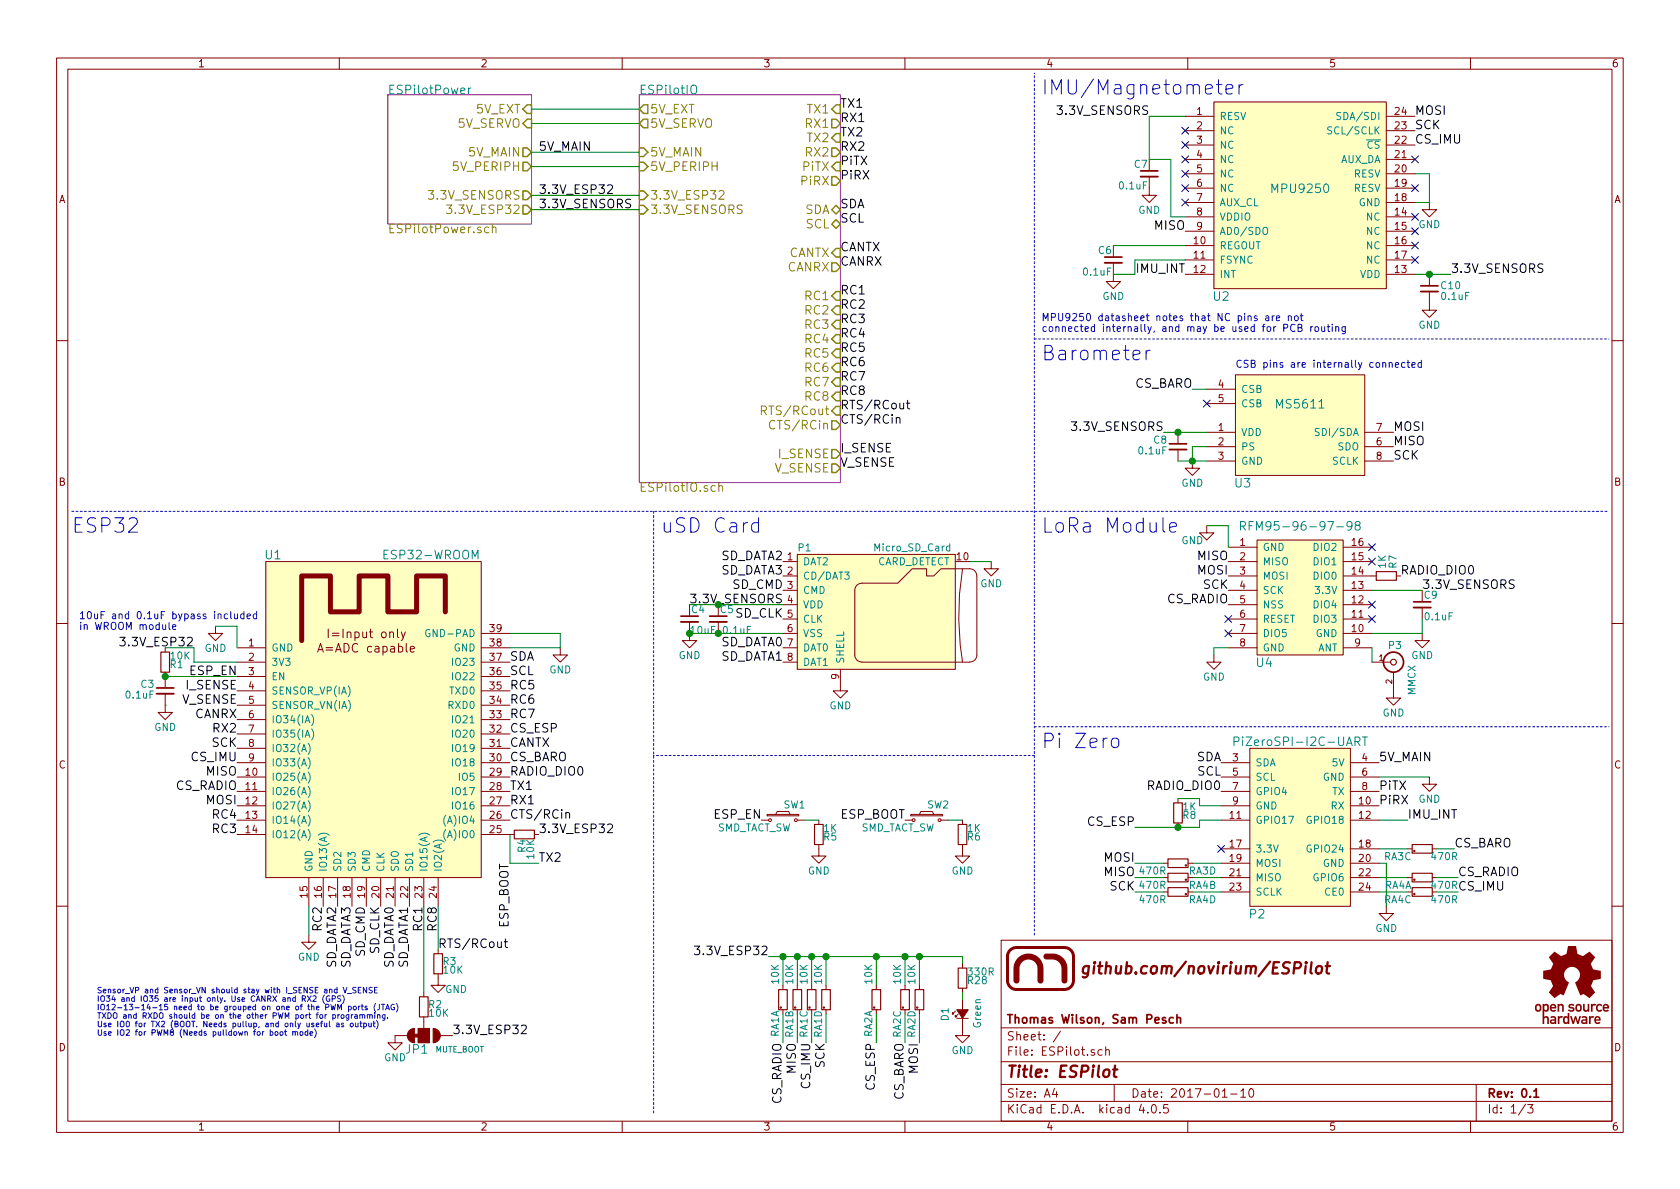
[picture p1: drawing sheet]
EESchema Schematic File Version 2
LIBS:ESPilot
LIBS:power
LIBS:device
LIBS:transistors
LIBS:conn
LIBS:linear
LIBS:regul
LIBS:74xx
LIBS:cmos4000
LIBS:adc-dac
LIBS:memory
LIBS:xilinx
LIBS:microcontrollers
LIBS:dsp
LIBS:microchip
LIBS:analog_switches
LIBS:motorola
LIBS:texas
LIBS:intel
LIBS:audio
LIBS:interface
LIBS:digital-audio
LIBS:philips
LIBS:display
LIBS:cypress
LIBS:siliconi
LIBS:opto
LIBS:atmel
LIBS:contrib
LIBS:valves
LIBS:ESPilot-cache
EELAYER 25 0
EELAYER END
$Descr A4 11693 8268
encoding utf-8
Sheet 1 3
Title "ESPilot"
Date "2017-01-10"
Rev "0.1"
Comp "Thomas Wilson, Sam Pesch"
Comment1 ""
Comment2 "ESPilot"
Comment3 ""
Comment4 ""
$EndDescr
$Comp
L ESP32-WROOM U1
U 1 1
P 2550 5100
F 0 "U1" H 1900 6350 60  0000 C CNN
F 1 "ESP32-WROOM" H 3000 6350 60  0000 C CNN
F 2 "ESPilot:ESP32-WROOM" H 2900 6450 60  0001 C CNN
F 3 "" H 2100 5550 60  0001 C CNN
F 4 "3320" H 2550 5100 60  0001 C CNN "Sup_Adafruit"
F 5 "1094282" H 2550 5100 60  0001 C CNN "Sup_Banggood"
	1    2550 5100
	1    0    0    -1  
$EndComp
$Comp
L RFM95-96-97-98 U4
U 1 1
P 9050 4100
F 0 "U4" H 8800 3600 60  0000 C CNN
F 1 "RFM95-96-97-98" H 9050 4550 60  0000 C CNN
F 2 "ESPilot:RFM95" H 9050 3350 60  0001 C CNN
F 3 "" H 9050 3350 60  0001 C CNN
	1    9050 4100
	1    0    0    -1  
$EndComp
$Comp
L MPU9250 U2
U 1 1
P 9050 1300
F 0 "U2" H 8500 550 60  0000 C CNN
F 1 "MPU9250" H 9050 1300 60  0000 C CNN
F 2 "Housings_DFN_QFN:QFN-24-1EP_3x3mm_Pitch0.4mm" H 9050 900 60  0001 C CNN
F 3 "" H 9050 900 60  0001 C CNN
F 4 "1428-1019-1-ND" H 9050 1300 60  0001 C CNN "Sup_Digikey"
F 5 "MPU-9250" H 9050 1300 60  0001 C CNN "Man_Invensense"
	1    9050 1300
	1    0    0    -1  
$EndComp
$Comp
L MS5611 U3
U 1 1
P 9050 3000
F 0 "U3" H 8650 2650 60  0000 C CNN
F 1 "MS5611" H 9050 3200 60  0000 C CNN
F 2 "ESPilot:MS5611" H 8850 3050 60  0001 C CNN
F 3 "" H 8850 3050 60  0001 C CNN
F 4 "223-1622-1-ND" H 9050 3000 60  0001 C CNN "Sup_Digikey"
F 5 "MS561101BA03-50" H 9050 3000 60  0001 C CNN "Man_TE"
	1    9050 3000
	1    0    0    -1  
$EndComp
$Comp
L Micro_SD_Card P1
U 1 1
P 6150 4300
F 0 "P1" H 5600 4800 50  0000 C CNN
F 1 "Micro_SD_Card" H 6350 4800 50  0000 C CNN
F 2 "ESPilot:uSD_CARD_101-00581-59" H 6450 3700 50  0001 C CNN
F 3 "" H 8050 4050 50  0000 C CNN
F 4 "101-00581-59-1-ND" H 6150 4300 60  0001 C CNN "Sup_Digikey"
F 5 "101-00581-59" H 6150 4300 60  0001 C CNN "Man_Amphenol"
	1    6150 4300
	1    0    0    -1  
$EndComp
Text Label 9600 5300 0    60   ~ 0
5V_MAIN
$Comp
L GND #PWR01
U 1 1
P 9950 5400
F 0 "#PWR01" H 9950 5150 50  0001 C CNN
F 1 "GND" H 9950 5250 50  0000 C CNN
F 2 "" H 9950 5400 50  0000 C CNN
F 3 "" H 9950 5400 50  0000 C CNN
	1    9950 5400
	1    0    0    -1  
$EndComp
Text Label 5450 4500 2    60   ~ 0
SD_DATA0
Text Label 5450 4600 2    60   ~ 0
SD_DATA1
Text Label 5450 3900 2    60   ~ 0
SD_DATA2
Text Label 5450 4000 2    60   ~ 0
SD_DATA3
Text Label 5450 4100 2    60   ~ 0
SD_CMD
Text Label 5450 4300 2    60   ~ 0
SD_CLK
Text Label 2350 6300 3    60   ~ 0
SD_DATA2
Text Label 2450 6300 3    60   ~ 0
SD_DATA3
Text Label 2550 6300 3    60   ~ 0
SD_CMD
Text Label 2650 6300 3    60   ~ 0
SD_CLK
Text Label 2750 6300 3    60   ~ 0
SD_DATA0
Text Label 2850 6300 3    60   ~ 0
SD_DATA1
$Comp
L GND #PWR02
U 1 1
P 4800 4400
F 0 "#PWR02" H 4800 4150 50  0001 C CNN
F 1 "GND" H 4800 4250 50  0000 C CNN
F 2 "" H 4800 4400 50  0000 C CNN
F 3 "" H 4800 4400 50  0000 C CNN
	1    4800 4400
	1    0    0    -1  
$EndComp
Text Label 5450 4200 2    60   ~ 0
3.3V_SENSORS
$Comp
L C_Small C5
U 1 1
P 5000 4300
F 0 "C5" H 5010 4370 50  0000 L CNN
F 1 "0.1uF" H 5025 4225 50  0000 L CNN
F 2 "Capacitors_SMD:C_0603" H 5000 4300 50  0001 C CNN
F 3 "" H 5000 4300 50  0000 C CNN
	1    5000 4300
	1    0    0    -1  
$EndComp
$Comp
L C_Small C4
U 1 1
P 4800 4300
F 0 "C4" H 4810 4370 50  0000 L CNN
F 1 "10uF" H 4800 4225 50  0000 L CNN
F 2 "Capacitors_SMD:C_0805" H 4800 4300 50  0001 C CNN
F 3 "" H 4800 4300 50  0000 C CNN
	1    4800 4300
	1    0    0    -1  
$EndComp
Text Label 2950 6300 3    60   ~ 0
RC1
Text Label 2250 6300 3    60   ~ 0
RC2
Text Label 1650 5800 2    60   ~ 0
RC3
Text Label 1650 5700 2    60   ~ 0
RC4
Text Label 3550 4800 0    60   ~ 0
RC5
Text Label 3550 4900 0    60   ~ 0
RC6
Text Label 3550 5000 0    60   ~ 0
RC7
Text Label 3550 5200 0    60   ~ 0
CANTX
Text Label 1650 5000 2    60   ~ 0
CANRX
$Comp
L GND #PWR03
U 1 1
P 1150 4900
F 0 "#PWR03" H 1150 4650 50  0001 C CNN
F 1 "GND" H 1150 4750 50  0000 C CNN
F 2 "" H 1150 4900 50  0000 C CNN
F 3 "" H 1150 4900 50  0000 C CNN
	1    1150 4900
	1    0    0    -1  
$EndComp
$Comp
L GND #PWR04
U 1 1
P 3900 4500
F 0 "#PWR04" H 3900 4250 50  0001 C CNN
F 1 "GND" H 3900 4350 50  0000 C CNN
F 2 "" H 3900 4500 50  0000 C CNN
F 3 "" H 3900 4500 50  0000 C CNN
	1    3900 4500
	1    0    0    -1  
$EndComp
$Comp
L GND #PWR05
U 1 1
P 2150 6500
F 0 "#PWR05" H 2150 6250 50  0001 C CNN
F 1 "GND" H 2150 6350 50  0000 C CNN
F 2 "" H 2150 6500 50  0000 C CNN
F 3 "" H 2150 6500 50  0000 C CNN
	1    2150 6500
	1    0    0    -1  
$EndComp
Text Label 3550 5600 0    60   ~ 0
RX1
Text Label 3550 5500 0    60   ~ 0
TX1
$Comp
L GND #PWR06
U 1 1
P 5850 4750
F 0 "#PWR06" H 5850 4500 50  0001 C CNN
F 1 "GND" H 5850 4600 50  0000 C CNN
F 2 "" H 5850 4750 50  0000 C CNN
F 3 "" H 5850 4750 50  0000 C CNN
	1    5850 4750
	1    0    0    -1  
$EndComp
$Comp
L GND #PWR07
U 1 1
P 6900 3900
F 0 "#PWR07" H 6900 3650 50  0001 C CNN
F 1 "GND" H 6900 3750 50  0000 C CNN
F 2 "" H 6900 3900 50  0000 C CNN
F 3 "" H 6900 3900 50  0000 C CNN
	1    6900 3900
	1    0    0    -1  
$EndComp
Text Label 3550 4700 0    60   ~ 0
SCL
Text Label 3550 4600 0    60   ~ 0
SDA
Text Label 3750 6000 0    60   ~ 0
TX2
Text Label 1650 5100 2    60   ~ 0
RX2
Text Label 9850 900  0    60   ~ 0
SCK
Text Label 9850 800  0    60   ~ 0
MOSI
Text Label 8250 1600 2    60   ~ 0
MISO
Text Label 9850 1000 0    60   ~ 0
CS_IMU
Text Label 8300 2700 2    60   ~ 0
CS_BARO
NoConn ~ 8250 900 
NoConn ~ 8250 1000
NoConn ~ 8250 1100
NoConn ~ 8250 1200
NoConn ~ 8250 1300
NoConn ~ 8250 1400
Text Label 8000 800  2    60   ~ 0
3.3V_SENSORS
$Comp
L C_Small C7
U 1 1
P 8000 1200
F 0 "C7" H 8010 1270 50  0000 L CNN
F 1 "0.1uF" H 8010 1120 50  0000 L CNN
F 2 "Capacitors_SMD:C_0603" H 8000 1200 50  0001 C CNN
F 3 "" H 8000 1200 50  0000 C CNN
	1    8000 1200
	-1   0    0    -1  
$EndComp
$Comp
L C_Small C10
U 1 1
P 9950 2000
F 0 "C10" H 10025 2025 50  0000 L CNN
F 1 "0.1uF" H 10025 1950 50  0000 L CNN
F 2 "Capacitors_SMD:C_0603" H 9950 2000 50  0001 C CNN
F 3 "" H 9950 2000 50  0000 C CNN
	1    9950 2000
	1    0    0    -1  
$EndComp
$Comp
L GND #PWR08
U 1 1
P 8000 1300
F 0 "#PWR08" H 8000 1050 50  0001 C CNN
F 1 "GND" H 8000 1150 50  0000 C CNN
F 2 "" H 8000 1300 50  0000 C CNN
F 3 "" H 8000 1300 50  0000 C CNN
	1    8000 1300
	1    0    0    -1  
$EndComp
$Comp
L C_Small C6
U 1 1
P 7750 1800
F 0 "C6" H 7760 1870 50  0000 L CNN
F 1 "0.1uF" H 7760 1720 50  0000 L CNN
F 2 "Capacitors_SMD:C_0603" H 7750 1800 50  0001 C CNN
F 3 "" H 7750 1800 50  0000 C CNN
	1    7750 1800
	-1   0    0    -1  
$EndComp
$Comp
L GND #PWR09
U 1 1
P 7750 1900
F 0 "#PWR09" H 7750 1650 50  0001 C CNN
F 1 "GND" H 7750 1750 50  0000 C CNN
F 2 "" H 7750 1900 50  0000 C CNN
F 3 "" H 7750 1900 50  0000 C CNN
	1    7750 1900
	1    0    0    -1  
$EndComp
NoConn ~ 9850 1100
NoConn ~ 9850 1300
$Comp
L GND #PWR010
U 1 1
P 9950 1400
F 0 "#PWR010" H 9950 1150 50  0001 C CNN
F 1 "GND" H 9950 1250 50  0000 C CNN
F 2 "" H 9950 1400 50  0000 C CNN
F 3 "" H 9950 1400 50  0000 C CNN
	1    9950 1400
	1    0    0    -1  
$EndComp
NoConn ~ 9850 1500
NoConn ~ 9850 1600
NoConn ~ 9850 1700
NoConn ~ 9850 1800
$Comp
L GND #PWR011
U 1 1
P 9950 2100
F 0 "#PWR011" H 9950 1850 50  0001 C CNN
F 1 "GND" H 9950 1950 50  0000 C CNN
F 2 "" H 9950 2100 50  0000 C CNN
F 3 "" H 9950 2100 50  0000 C CNN
	1    9950 2100
	1    0    0    -1  
$EndComp
Text Label 10100 1900 0    60   ~ 0
3.3V_SENSORS
Text Notes 7250 2300 0    50   ~ 0
MPU9250 datasheet notes that NC pins are not\nconnected internally, and may be used for PCB routing
Text Notes 8600 2550 0    50   ~ 0
CSB pins are internally connected
NoConn ~ 8400 2800
Text Label 8100 3000 2    60   ~ 0
3.3V_SENSORS
$Comp
L C_Small C8
U 1 1
P 8200 3100
F 0 "C8" H 8275 3150 50  0000 L CNN
F 1 "0.1uF" H 8275 3075 50  0000 L CNN
F 2 "Capacitors_SMD:C_0603" H 8200 3100 50  0001 C CNN
F 3 "" H 8200 3100 50  0000 C CNN
	1    8200 3100
	-1   0    0    -1  
$EndComp
$Comp
L GND #PWR012
U 1 1
P 8300 3200
F 0 "#PWR012" H 8300 2950 50  0001 C CNN
F 1 "GND" H 8300 3050 50  0000 C CNN
F 2 "" H 8300 3200 50  0000 C CNN
F 3 "" H 8300 3200 50  0000 C CNN
	1    8300 3200
	1    0    0    -1  
$EndComp
Text Label 9700 3000 0    60   ~ 0
MOSI
Text Label 9700 3100 0    60   ~ 0
MISO
Text Label 9700 3200 0    60   ~ 0
SCK
$Comp
L C_Small C9
U 1 1
P 9900 4200
F 0 "C9" H 9910 4270 50  0000 L CNN
F 1 "0.1uF" H 9910 4120 50  0000 L CNN
F 2 "Capacitors_SMD:C_0603" H 9900 4200 50  0001 C CNN
F 3 "" H 9900 4200 50  0000 C CNN
	1    9900 4200
	1    0    0    -1  
$EndComp
$Comp
L GND #PWR013
U 1 1
P 9900 4400
F 0 "#PWR013" H 9900 4150 50  0001 C CNN
F 1 "GND" H 9900 4250 50  0000 C CNN
F 2 "" H 9900 4400 50  0000 C CNN
F 3 "" H 9900 4400 50  0000 C CNN
	1    9900 4400
	1    0    0    -1  
$EndComp
Text Label 9900 4100 0    60   ~ 0
3.3V_SENSORS
$Comp
L GND #PWR014
U 1 1
P 8450 4550
F 0 "#PWR014" H 8450 4300 50  0001 C CNN
F 1 "GND" H 8450 4400 50  0000 C CNN
F 2 "" H 8450 4550 50  0000 C CNN
F 3 "" H 8450 4550 50  0000 C CNN
	1    8450 4550
	1    0    0    -1  
$EndComp
$Comp
L GND #PWR015
U 1 1
P 8400 3650
F 0 "#PWR015" H 8400 3400 50  0001 C CNN
F 1 "GND" H 8300 3550 50  0000 C CNN
F 2 "" H 8400 3650 50  0000 C CNN
F 3 "" H 8400 3650 50  0000 C CNN
	1    8400 3650
	1    0    0    -1  
$EndComp
NoConn ~ 9550 4300
NoConn ~ 9550 4200
NoConn ~ 8550 4300
NoConn ~ 9550 3900
NoConn ~ 9550 3800
Text Label 8550 4000 2    60   ~ 0
MOSI
Text Label 8550 3900 2    60   ~ 0
MISO
Text Label 8550 4100 2    60   ~ 0
SCK
Text Label 8550 4200 2    60   ~ 0
CS_RADIO
NoConn ~ 8550 4400
$Comp
L R_Small R7
U 1 1
P 9650 4000
F 0 "R7" H 9700 4050 50  0000 L CNN
F 1 "1K" H 9700 3975 50  0000 L CNN
F 2 "Resistors_SMD:R_0603" H 9650 4000 50  0001 C CNN
F 3 "" H 9650 4000 50  0000 C CNN
	1    9650 4000
	0    1    -1   0   
$EndComp
Text Label 3550 5400 0    60   ~ 0
RADIO_DIO0
Text Label 9750 4000 0    60   ~ 0
RADIO_DIO0
$Comp
L BNC P3
U 1 1
P 9700 4600
F 0 "P3" H 9710 4720 50  0000 C CNN
F 1 "MMCX" V 9825 4475 50  0000 C CNN
F 2 "ESPilot:RF-CONN-MMCX" H 9700 4600 50  0001 C CNN
F 3 "" H 9700 4600 50  0000 C CNN
F 4 "WM9481-ND" H 9700 4600 60  0001 C CNN "Sup_Digikey"
F 5 "0734151472" H 9700 4600 60  0001 C CNN "Man_Molex"
	1    9700 4600
	1    0    0    -1  
$EndComp
$Comp
L GND #PWR016
U 1 1
P 9700 4800
F 0 "#PWR016" H 9700 4550 50  0001 C CNN
F 1 "GND" H 9700 4650 50  0000 C CNN
F 2 "" H 9700 4800 50  0000 C CNN
F 3 "" H 9700 4800 50  0000 C CNN
	1    9700 4800
	1    0    0    -1  
$EndComp
$Comp
L PiZeroSPI-I2C-UART_short_5-3 P2
U 1 1
P 9050 5800
F 0 "P2" H 8750 5250 60  0000 C CNN
F 1 "PiZeroSPI-I2C-UART" H 9050 6450 60  0000 C CNN
F 2 "ESPilot:PiZero-SPI-I2C-UART_5-3" H 8950 5750 60  0001 C CNN
F 3 "" H 8950 5750 60  0001 C CNN
	1    9050 5800
	1    0    0    -1  
$EndComp
Text Label 8500 5400 2    60   ~ 0
SCL
Text Label 8500 5300 2    60   ~ 0
SDA
Text Label 9600 5500 0    60   ~ 0
PiTX
Text Label 9600 5600 0    60   ~ 0
PiRX
Text Label 5550 7250 3    60   ~ 0
MISO
Text Label 6400 7250 3    60   ~ 0
MOSI
Text Label 7900 6200 2    60   ~ 0
SCK
Text Label 7900 6000 2    60   ~ 0
MOSI
Text Label 7900 6100 2    60   ~ 0
MISO
Text Label 5750 7250 3    60   ~ 0
SCK
Text Label 5350 6650 2    60   ~ 0
3.3V_ESP32
Text Label 6300 7250 3    60   ~ 0
CS_BARO
Text Label 5450 7250 3    60   ~ 0
CS_RADIO
Text Label 5650 7250 3    60   ~ 0
CS_IMU
Text Label 6100 7250 3    60   ~ 0
CS_ESP
Text Label 10150 6200 0    60   ~ 0
CS_IMU
Text Label 10125 5900 0    60   ~ 0
CS_BARO
Text Label 7900 5750 2    60   ~ 0
CS_ESP
Text Label 10150 6100 0    60   ~ 0
CS_RADIO
Text Label 8500 5500 2    60   ~ 0
RADIO_DIO0
Text Label 8250 1900 2    60   ~ 0
IMU_INT
Text Label 9800 5700 0    60   ~ 0
IMU_INT
$Comp
L R_Small R8
U 1 1
P 8200 5650
F 0 "R8" H 8230 5670 50  0000 L CNN
F 1 "1K" H 8230 5610 50  0000 L CNN
F 2 "Resistors_SMD:R_0603" H 8200 5650 50  0001 C CNN
F 3 "" H 8200 5650 50  0000 C CNN
	1    8200 5650
	1    0    0    1   
$EndComp
Text Label 1650 4800 2    60   ~ 0
I_SENSE
Text Label 1650 4900 2    60   ~ 0
V_SENSE
Text Label 1650 5400 2    60   ~ 0
MISO
Text Label 1650 5600 2    60   ~ 0
MOSI
Text Label 1650 5200 2    60   ~ 0
SCK
Text Label 1650 5300 2    60   ~ 0
CS_IMU
Text Label 3550 5300 0    60   ~ 0
CS_BARO
Text Label 1650 5500 2    60   ~ 0
CS_RADIO
Text Label 3550 5100 0    60   ~ 0
CS_ESP
$Comp
L R_Small R1
U 1 1
P 1150 4600
F 0 "R1" H 1180 4620 50  0000 L CNN
F 1 "10K" H 1180 4560 50  0000 L CNN
F 2 "Resistors_SMD:R_0603" H 1150 4600 50  0001 C CNN
F 3 "" H 1150 4600 50  0000 C CNN
	1    1150 4600
	1    0    0    1   
$EndComp
$Comp
L C_Small C3
U 1 1
P 1150 4800
F 0 "C3" H 1225 4850 50  0000 L CNN
F 1 "0.1uF" H 1225 4775 50  0000 L CNN
F 2 "Capacitors_SMD:C_0603" H 1150 4800 50  0001 C CNN
F 3 "" H 1150 4800 50  0000 C CNN
	1    1150 4800
	-1   0    0    -1  
$EndComp
Text Label 1650 4700 2    60   ~ 0
ESP_EN
Text Label 5300 5700 2    60   ~ 0
ESP_EN
$Comp
L SW_PUSH_SMALL_H SW1
U 1 1
P 5450 5700
F 0 "SW1" H 5530 5810 50  0000 C CNN
F 1 "SMD_TACT_SW" H 5250 5650 50  0000 C CNN
F 2 "ESPilot:SMD_TACT_4.2x2.8mm" H 5450 5900 50  0001 C CNN
F 3 "" H 5450 5900 50  0000 C CNN
F 4 "CKN10687CT-ND" H 5450 5700 60  0001 C CNN "Sup_Digikey"
F 5 "KMR731NG LFS" H 5450 5700 60  0001 C CNN "Man_CK"
	1    5450 5700
	1    0    0    -1  
$EndComp
$Comp
L R_Small R5
U 1 1
P 5700 5800
F 0 "R5" H 5730 5820 50  0000 L CNN
F 1 "1K" H 5730 5760 50  0000 L CNN
F 2 "Resistors_SMD:R_0603" H 5700 5800 50  0001 C CNN
F 3 "" H 5700 5800 50  0000 C CNN
	1    5700 5800
	1    0    0    1   
$EndComp
$Comp
L GND #PWR017
U 1 1
P 5700 5900
F 0 "#PWR017" H 5700 5650 50  0001 C CNN
F 1 "GND" H 5700 5750 50  0000 C CNN
F 2 "" H 5700 5900 50  0000 C CNN
F 3 "" H 5700 5900 50  0000 C CNN
	1    5700 5900
	1    0    0    -1  
$EndComp
$Comp
L R_Small R4
U 1 1
P 3650 5800
F 0 "R4" H 3680 5820 50  0000 L CNN
F 1 "10K" H 3680 5760 50  0000 L CNN
F 2 "Resistors_SMD:R_0603" H 3650 5800 50  0001 C CNN
F 3 "" H 3650 5800 50  0000 C CNN
	1    3650 5800
	0    -1   1    0   
$EndComp
Text Label 3750 5800 0    60   ~ 0
3.3V_ESP32
Text Label 3550 6000 3    60   ~ 0
ESP_BOOT
$Comp
L SW_PUSH_SMALL_H SW2
U 1 1
P 6450 5700
F 0 "SW2" H 6530 5810 50  0000 C CNN
F 1 "SMD_TACT_SW" H 6250 5650 50  0000 C CNN
F 2 "ESPilot:SMD_TACT_4.2x2.8mm" H 6450 5900 50  0001 C CNN
F 3 "" H 6450 5900 50  0000 C CNN
F 4 "CKN10687CT-ND" H 6450 5700 60  0001 C CNN "Sup_Digikey"
F 5 "KMR731NG LFS" H 6450 5700 60  0001 C CNN "Man_CK"
	1    6450 5700
	1    0    0    -1  
$EndComp
$Comp
L R_Small R6
U 1 1
P 6700 5800
F 0 "R6" H 6730 5820 50  0000 L CNN
F 1 "1K" H 6730 5760 50  0000 L CNN
F 2 "Resistors_SMD:R_0603" H 6700 5800 50  0001 C CNN
F 3 "" H 6700 5800 50  0000 C CNN
	1    6700 5800
	1    0    0    1   
$EndComp
$Comp
L GND #PWR018
U 1 1
P 6700 5900
F 0 "#PWR018" H 6700 5650 50  0001 C CNN
F 1 "GND" H 6700 5750 50  0000 C CNN
F 2 "" H 6700 5900 50  0000 C CNN
F 3 "" H 6700 5900 50  0000 C CNN
	1    6700 5900
	1    0    0    -1  
$EndComp
Text Label 6300 5700 2    60   ~ 0
ESP_BOOT
$Comp
L R_Small R3
U 1 1
P 3050 6700
F 0 "R3" H 3080 6720 50  0000 L CNN
F 1 "10K" H 3080 6660 50  0000 L CNN
F 2 "Resistors_SMD:R_0603" H 3050 6700 50  0001 C CNN
F 3 "" H 3050 6700 50  0000 C CNN
	1    3050 6700
	1    0    0    -1  
$EndComp
$Comp
L GND #PWR019
U 1 1
P 3050 6800
F 0 "#PWR019" H 3050 6550 50  0001 C CNN
F 1 "GND" H 3175 6725 50  0000 C CNN
F 2 "" H 3050 6800 50  0000 C CNN
F 3 "" H 3050 6800 50  0000 C CNN
	1    3050 6800
	1    0    0    -1  
$EndComp
$Comp
L R_Small R2
U 1 1
P 2950 7000
F 0 "R2" H 2980 7020 50  0000 L CNN
F 1 "10K" H 2980 6960 50  0000 L CNN
F 2 "Resistors_SMD:R_0603" H 2950 7000 50  0001 C CNN
F 3 "" H 2950 7000 50  0000 C CNN
	1    2950 7000
	1    0    0    -1  
$EndComp
$Comp
L GND #PWR020
U 1 1
P 2750 7200
F 0 "#PWR020" H 2750 6950 50  0001 C CNN
F 1 "GND" H 2750 7050 50  0000 C CNN
F 2 "" H 2750 7200 50  0000 C CNN
F 3 "" H 2750 7200 50  0000 C CNN
	1    2750 7200
	1    0    0    -1  
$EndComp
$Comp
L JUMPER_OPT JP1
U 1 1
P 2950 7200
F 0 "JP1" H 2900 7300 60  0000 C CNN
F 1 "MUTE_BOOT" H 3200 7300 40  0000 C CNN
F 2 "ESPilot:Jumper_Opt-2mm-0.5mm_gap" H 3025 7200 60  0001 C CNN
F 3 "" H 3025 7200 60  0000 C CNN
	1    2950 7200
	1    0    0    1   
$EndComp
Text Label 3150 7200 0    60   ~ 0
3.3V_ESP32
$Comp
L GND #PWR021
U 1 1
P 1500 4350
F 0 "#PWR021" H 1500 4100 50  0001 C CNN
F 1 "GND" H 1500 4200 50  0000 C CNN
F 2 "" H 1500 4350 50  0000 C CNN
F 3 "" H 1500 4350 50  0000 C CNN
	1    1500 4350
	1    0    0    -1  
$EndComp
Wire Wire Line
	4800 4400 5450 4400
Connection ~ 5000 4400
Connection ~ 4800 4400
Connection ~ 5000 4200
Wire Wire Line
	4800 4200 5450 4200
Wire Wire Line
	1150 4500 1350 4500
Wire Wire Line
	3900 4500 3550 4500
Wire Wire Line
	3900 4500 3900 4400
Wire Wire Line
	3900 4400 3550 4400
Wire Wire Line
	2150 6300 2150 6500
Wire Wire Line
	6900 3900 6750 3900
Wire Wire Line
	8000 800  8250 800 
Wire Wire Line
	8000 800  8000 1100
Wire Wire Line
	8250 1500 8150 1500
Wire Wire Line
	8150 1500 8150 1100
Wire Wire Line
	8150 1100 8000 1100
Wire Wire Line
	7750 1700 8250 1700
Wire Wire Line
	8250 1800 7900 1800
Wire Wire Line
	7900 1800 7900 1900
Wire Wire Line
	7900 1900 7750 1900
Wire Wire Line
	9850 1400 9950 1400
Wire Wire Line
	9950 1400 9950 1200
Wire Wire Line
	9950 1200 9850 1200
Wire Wire Line
	9850 1900 10100 1900
Connection ~ 9950 1900
Wire Wire Line
	8300 2700 8400 2700
Wire Wire Line
	8100 3000 8400 3000
Wire Wire Line
	8400 3100 8300 3100
Wire Wire Line
	8300 3100 8300 3200
Wire Wire Line
	8200 3200 8400 3200
Connection ~ 8300 3200
Connection ~ 8200 3000
Wire Wire Line
	9550 4100 9900 4100
Wire Wire Line
	9550 4400 9900 4400
Wire Wire Line
	9900 4400 9900 4300
Wire Wire Line
	8400 3650 8550 3650
Wire Wire Line
	8550 3650 8550 3800
Wire Wire Line
	8550 4500 8450 4500
Wire Wire Line
	8450 4500 8450 4550
Wire Wire Line
	9550 4600 9550 4500
Wire Wire Line
	9600 5400 9950 5400
Wire Wire Line
	8300 6000 8500 6000
Wire Wire Line
	8300 6100 8500 6100
Wire Wire Line
	8300 6200 8500 6200
Wire Wire Line
	5350 6650 6700 6650
Wire Wire Line
	6400 6650 6400 6850
Wire Wire Line
	6300 6850 6300 6650
Connection ~ 6300 6650
Wire Wire Line
	6100 6850 6100 6650
Connection ~ 6100 6650
Wire Wire Line
	5750 6850 5750 6650
Connection ~ 5750 6650
Wire Wire Line
	5650 6850 5650 6650
Connection ~ 5650 6650
Wire Wire Line
	5550 6850 5550 6650
Connection ~ 5550 6650
Wire Wire Line
	5450 6850 5450 6650
Connection ~ 5450 6650
Wire Wire Line
	9600 6200 9800 6200
Wire Wire Line
	9600 6100 9800 6100
Wire Wire Line
	1150 4900 1150 4900
Wire Wire Line
	1650 4700 1150 4700
Wire Wire Line
	5600 5700 5700 5700
Wire Wire Line
	3550 5800 3550 6000
Wire Wire Line
	3550 6000 3750 6000
Wire Wire Line
	6600 5700 6700 5700
Wire Wire Line
	3050 6300 3050 6600
Wire Wire Line
	2950 6900 2950 6300
Wire Wire Line
	1500 4350 1650 4350
Wire Wire Line
	1650 4350 1650 4500
Connection ~ 1150 4700
$Sheet
S 4450 650  1400 2700
U 585A5A2D
F0 "ESPilotIO" 60
F1 "ESPilotIO.sch" 60
F2 "5V_PERIPH" I L 4450 1150 60 
F3 "TX2" I R 5850 950 60 
F4 "RX2" O R 5850 1050 60 
F5 "3.3V_SENSORS" I L 4450 1450 60 
F6 "SCL" B R 5850 1550 60 
F7 "SDA" B R 5850 1450 60 
F8 "5V_MAIN" I L 4450 1050 60 
F9 "3.3V_ESP32" I L 4450 1350 60 
F10 "CANTX" I R 5850 1750 60 
F11 "CANRX" O R 5850 1850 60 
F12 "RC1" I R 5850 2050 60 
F13 "RC2" I R 5850 2150 60 
F14 "RC3" I R 5850 2250 60 
F15 "RC4" I R 5850 2350 60 
F16 "RC5" I R 5850 2450 60 
F17 "RC6" I R 5850 2550 60 
F18 "RC7" I R 5850 2650 60 
F19 "5V_SERVO" O L 4450 850 60 
F20 "5V_EXT" O L 4450 750 60 
F21 "I_SENSE" O R 5850 3150 60 
F22 "V_SENSE" O R 5850 3250 60 
F23 "PiTX" I R 5850 1150 60 
F24 "PiRX" O R 5850 1250 60 
F25 "RX1" O R 5850 850 60 
F26 "TX1" I R 5850 750 60 
F27 "RC8" I R 5850 2750 60 
F28 "RTS/RCout" I R 5850 2850 60 
F29 "CTS/RCin" O R 5850 2950 60 
$EndSheet
$Sheet
S 2700 650  1000 900 
U 585A9D17
F0 "ESPilotPower" 60
F1 "ESPilotPower.sch" 60
F2 "5V_EXT" I R 3700 750 60 
F3 "5V_SERVO" I R 3700 850 60 
F4 "5V_PERIPH" O R 3700 1150 60 
F5 "3.3V_SENSORS" O R 3700 1350 60 
F6 "3.3V_ESP32" O R 3700 1450 60 
F7 "5V_MAIN" O R 3700 1050 60 
$EndSheet
Text Label 3750 1450 0    60   ~ 0
3.3V_SENSORS
Text Label 3750 1050 0    60   ~ 0
5V_MAIN
Text Label 3750 1350 0    60   ~ 0
3.3V_ESP32
Wire Wire Line
	3700 1350 4450 1350
Wire Wire Line
	3700 1450 4450 1450
Wire Wire Line
	3700 750  4450 750 
Wire Wire Line
	3700 850  4450 850 
Wire Wire Line
	3700 1050 4450 1050
Wire Wire Line
	3700 1150 4450 1150
Wire Wire Line
	1350 4500 1350 4600
Wire Wire Line
	1350 4600 1650 4600
Wire Notes Line
	500  3550 11200 3550
Wire Notes Line
	7200 6500 7200 500 
Wire Notes Line
	7200 2350 11200 2350
Wire Notes Line
	7200 5050 11200 5050
Text Label 5850 3150 0    60   ~ 0
I_SENSE
Text Label 5850 3250 0    60   ~ 0
V_SENSE
Text Label 5850 2050 0    60   ~ 0
RC1
Text Label 5850 2150 0    60   ~ 0
RC2
Text Label 5850 2250 0    60   ~ 0
RC3
Text Label 5850 2350 0    60   ~ 0
RC4
Text Label 5850 2450 0    60   ~ 0
RC5
Text Label 5850 2550 0    60   ~ 0
RC6
Text Label 5850 2650 0    60   ~ 0
RC7
Text Label 5850 2950 0    60   ~ 0
CTS/RCin
Text Label 5850 2750 0    60   ~ 0
RC8
Text Label 5850 1850 0    60   ~ 0
CANRX
Text Label 5850 1750 0    60   ~ 0
CANTX
Text Label 5850 1550 0    60   ~ 0
SCL
Text Label 5850 1450 0    60   ~ 0
SDA
Text Label 5850 1150 0    60   ~ 0
PiTX
Text Label 5850 1250 0    60   ~ 0
PiRX
Text Label 5850 750  0    60   ~ 0
TX1
Text Label 5850 850  0    60   ~ 0
RX1
Text Label 5850 1050 0    60   ~ 0
RX2
Text Label 5850 950  0    60   ~ 0
TX2
Wire Notes Line
	4550 3550 4550 7750
Wire Notes Line
	7200 5250 4550 5250
Text Notes 500  3700 0    100  ~ 0
ESP32
Text Notes 4600 3700 0    100  ~ 0
uSD Card
Text Notes 7250 5200 0    100  ~ 0
Pi Zero
Text Notes 7250 3700 0    100  ~ 0
LoRa Module
Text Notes 7250 2500 0    100  ~ 0
Barometer
Text Notes 7250 650  0    100  ~ 0
IMU/Magnetometer
Wire Wire Line
	9600 5700 9800 5700
$Comp
L GND #PWR022
U 1 1
P 9650 6300
F 0 "#PWR022" H 9650 6050 50  0001 C CNN
F 1 "GND" H 9650 6150 50  0000 C CNN
F 2 "" H 9650 6300 50  0000 C CNN
F 3 "" H 9650 6300 50  0000 C CNN
	1    9650 6300
	1    0    0    -1  
$EndComp
Wire Wire Line
	9650 6000 9650 6300
Wire Wire Line
	9650 6000 9600 6000
Wire Wire Line
	8500 5700 8350 5700
Wire Wire Line
	8350 5700 8350 5750
Wire Wire Line
	8350 5750 7900 5750
Connection ~ 8200 5750
Wire Wire Line
	8200 5550 8350 5550
Wire Wire Line
	8350 5550 8350 5600
Wire Wire Line
	8350 5600 8500 5600
$Comp
L R_Array4 RA3
U 3 1
P 9900 5900
F 0 "RA3" V 9950 5975 50  0000 L CNN
F 1 "470R" V 9950 5650 50  0000 L CNN
F 2 "Resistors_SMD:R_Array_Convex_4x0603" H 9900 5900 50  0001 C CNN
F 3 "" H 9900 5900 50  0000 C CNN
	3    9900 5900
	0    -1   1    0   
$EndComp
$Comp
L R_Array4 RA4
U 1 1
P 9900 6100
F 0 "RA4" V 9950 6175 50  0000 L CNN
F 1 "470R" V 9950 5850 50  0000 L CNN
F 2 "Resistors_SMD:R_Array_Convex_4x0603" H 9900 6100 50  0001 C CNN
F 3 "" H 9900 6100 50  0000 C CNN
	1    9900 6100
	0    -1   1    0   
$EndComp
$Comp
L R_Array4 RA4
U 3 1
P 9900 6200
F 0 "RA4" V 9950 6275 50  0000 L CNN
F 1 "470R" V 9950 5950 50  0000 L CNN
F 2 "Resistors_SMD:R_Array_Convex_4x0603" H 9900 6200 50  0001 C CNN
F 3 "" H 9900 6200 50  0000 C CNN
	3    9900 6200
	0    -1   1    0   
$EndComp
Wire Wire Line
	10150 6200 10000 6200
Wire Wire Line
	10000 6100 10150 6100
Wire Wire Line
	10125 5900 10000 5900
$Comp
L R_Array4 RA4
U 4 1
P 8200 6200
F 0 "RA4" V 8250 6275 50  0000 L CNN
F 1 "470R" V 8250 5925 50  0000 L CNN
F 2 "Resistors_SMD:R_Array_Convex_4x0603" H 8200 6200 50  0001 C CNN
F 3 "" H 8200 6200 50  0000 C CNN
	4    8200 6200
	0    1    1    0   
$EndComp
Wire Wire Line
	8100 6200 7900 6200
$Comp
L R_Array4 RA4
U 2 1
P 8200 6100
F 0 "RA4" V 8250 6175 50  0000 L CNN
F 1 "470R" V 8250 5825 50  0000 L CNN
F 2 "Resistors_SMD:R_Array_Convex_4x0603" H 8200 6100 50  0001 C CNN
F 3 "" H 8200 6100 50  0000 C CNN
	2    8200 6100
	0    1    1    0   
$EndComp
$Comp
L R_Array4 RA3
U 4 1
P 8200 6000
F 0 "RA3" V 8250 6075 50  0000 L CNN
F 1 "470R" V 8250 5725 50  0000 L CNN
F 2 "Resistors_SMD:R_Array_Convex_4x0603" H 8200 6000 50  0001 C CNN
F 3 "" H 8200 6000 50  0000 C CNN
	4    8200 6000
	0    1    1    0   
$EndComp
Wire Wire Line
	8100 6000 7900 6000
Wire Wire Line
	8100 6100 7900 6100
Text Label 1350 4500 2    60   ~ 0
3.3V_ESP32
Text Notes 550  4375 0    50   ~ 0
10uF and 0.1uF bypass included\nin WROOM module
Connection ~ 6400 6650
Text Label 5850 2850 0    60   ~ 0
RTS/RCout
Text Label 3050 6300 3    60   ~ 0
RC8
Text Label 3050 6600 0    60   ~ 0
RTS/RCout
Text Label 3550 5700 0    60   ~ 0
CTS/RCin
Text Notes 675  7200 0    39   ~ 0
Sensor_VP and Sensor_VN should stay with I_SENSE and V_SENSE\nIO34 and IO35 are input only. Use CANRX and RX2 (GPS)\nIO12-13-14-15 need to be grouped on one of the PWM ports (JTAG)\nTXDO and RXDO should be on the other PWM port for programming.\nUse IO0 for TX2 (BOOT. Needs pullup, and only useful as output)\nUse IO2 for PWM8 (Needs pulldown for boot mode)
Wire Wire Line
	9600 5900 9800 5900
NoConn ~ 8500 5900
$Comp
L Led_Small D1
U 1 1
P 6700 7050
F 0 "D1" H 6650 7175 50  0000 L CNN
F 1 "Green" H 6600 6950 50  0000 L CNN
F 2 "LEDs:LED_0603" V 6700 7050 50  0001 C CNN
F 3 "" V 6700 7050 50  0000 C CNN
F 4 "2.0V" H 6700 7050 60  0001 C CNN "Vf"
	1    6700 7050
	0    -1   -1   0   
$EndComp
Wire Wire Line
	6700 6650 6700 6700
$Comp
L R_Small R28
U 1 1
P 6700 6800
F 0 "R28" H 6730 6820 50  0000 L CNN
F 1 "330R" H 6730 6760 50  0000 L CNN
F 2 "Resistors_SMD:R_0603" H 6700 6800 50  0001 C CNN
F 3 "" H 6700 6800 50  0000 C CNN
	1    6700 6800
	1    0    0    1   
$EndComp
Wire Wire Line
	6700 6900 6700 6950
$Comp
L GND #PWR023
U 1 1
P 6700 7150
F 0 "#PWR023" H 6700 6900 50  0001 C CNN
F 1 "GND" H 6700 7000 50  0000 C CNN
F 2 "" H 6700 7150 50  0000 C CNN
F 3 "" H 6700 7150 50  0000 C CNN
	1    6700 7150
	1    0    0    -1  
$EndComp
$Comp
L R_Array4 RA1
U 1 1
P 5450 6950
F 0 "RA1" V 5500 7025 50  0000 L CNN
F 1 "10K" V 5500 6700 50  0000 L CNN
F 2 "Resistors_SMD:R_Array_Convex_4x0603" H 5450 6950 50  0001 C CNN
F 3 "" H 5450 6950 50  0000 C CNN
	1    5450 6950
	-1   0    0    1   
$EndComp
$Comp
L R_Array4 RA1
U 2 1
P 5550 6950
F 0 "RA1" V 5600 7025 50  0000 L CNN
F 1 "10K" V 5600 6700 50  0000 L CNN
F 2 "Resistors_SMD:R_Array_Convex_4x0603" H 5550 6950 50  0001 C CNN
F 3 "" H 5550 6950 50  0000 C CNN
	2    5550 6950
	-1   0    0    1   
$EndComp
$Comp
L R_Array4 RA1
U 3 1
P 5650 6950
F 0 "RA1" V 5700 7025 50  0000 L CNN
F 1 "10K" V 5700 6700 50  0000 L CNN
F 2 "Resistors_SMD:R_Array_Convex_4x0603" H 5650 6950 50  0001 C CNN
F 3 "" H 5650 6950 50  0000 C CNN
	3    5650 6950
	-1   0    0    1   
$EndComp
$Comp
L R_Array4 RA1
U 4 1
P 5750 6950
F 0 "RA1" V 5800 7025 50  0000 L CNN
F 1 "10K" V 5800 6700 50  0000 L CNN
F 2 "Resistors_SMD:R_Array_Convex_4x0603" H 5750 6950 50  0001 C CNN
F 3 "" H 5750 6950 50  0000 C CNN
	4    5750 6950
	-1   0    0    1   
$EndComp
Wire Wire Line
	5450 7050 5450 7250
Wire Wire Line
	5550 7250 5550 7050
Wire Wire Line
	5650 7050 5650 7250
Wire Wire Line
	5750 7250 5750 7050
$Comp
L R_Array4 RA2
U 1 1
P 6100 6950
F 0 "RA2" V 6150 7025 50  0000 L CNN
F 1 "10K" V 6150 6700 50  0000 L CNN
F 2 "Resistors_SMD:R_Array_Convex_4x0603" H 6100 6950 50  0001 C CNN
F 3 "" H 6100 6950 50  0000 C CNN
	1    6100 6950
	-1   0    0    1   
$EndComp
$Comp
L R_Array4 RA2
U 3 1
P 6300 6950
F 0 "RA2" V 6350 7025 50  0000 L CNN
F 1 "10K" V 6350 6700 50  0000 L CNN
F 2 "Resistors_SMD:R_Array_Convex_4x0603" H 6300 6950 50  0001 C CNN
F 3 "" H 6300 6950 50  0000 C CNN
	3    6300 6950
	-1   0    0    1   
$EndComp
$Comp
L R_Array4 RA2
U 4 1
P 6400 6950
F 0 "RA2" V 6450 7025 50  0000 L CNN
F 1 "10K" V 6450 6700 50  0000 L CNN
F 2 "Resistors_SMD:R_Array_Convex_4x0603" H 6400 6950 50  0001 C CNN
F 3 "" H 6400 6950 50  0000 C CNN
	4    6400 6950
	-1   0    0    1   
$EndComp
Wire Wire Line
	6100 7050 6100 7250
Wire Wire Line
	6300 7050 6300 7250
Wire Wire Line
	6400 7050 6400 7250
$EndSCHEMATC
